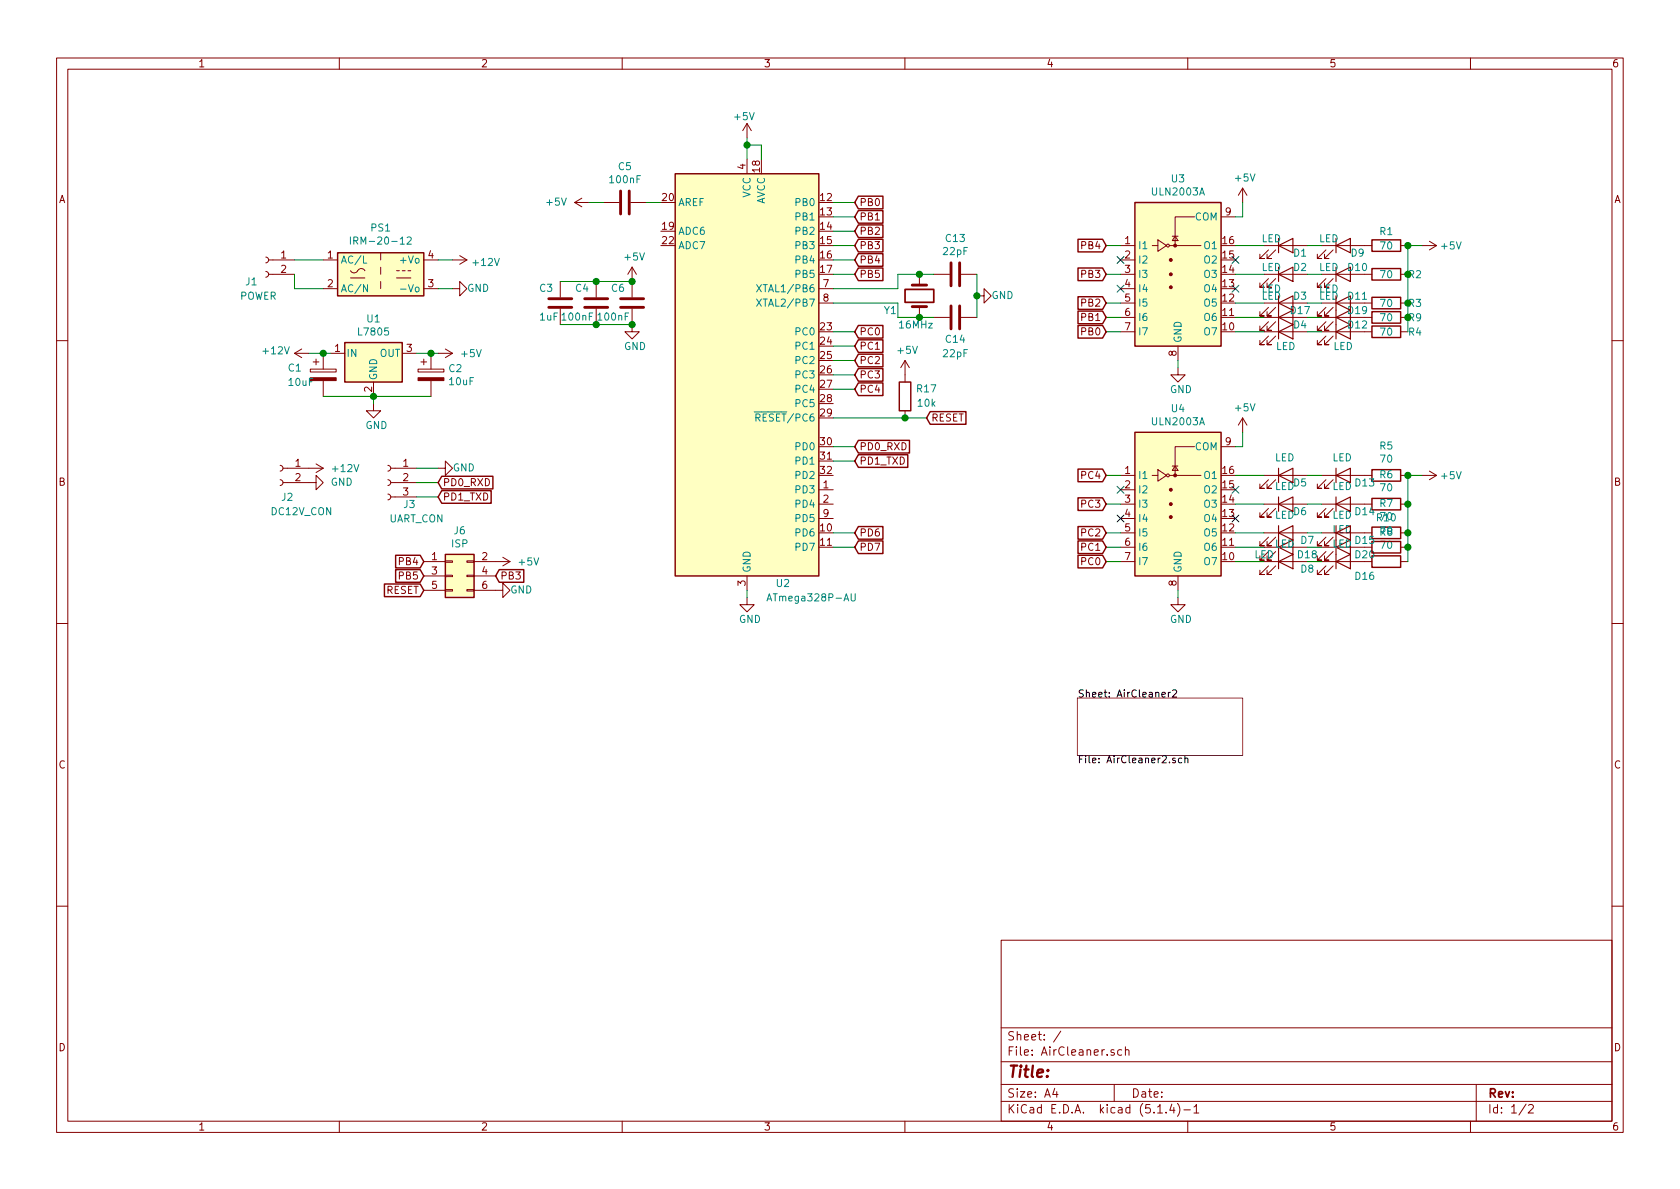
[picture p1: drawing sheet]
EESchema Schematic File Version 4
LIBS:AirCleaner-cache
EELAYER 30 0
EELAYER END
$Descr A4 11693 8268
encoding utf-8
Sheet 1 2
Title ""
Date ""
Rev ""
Comp ""
Comment1 ""
Comment2 ""
Comment3 ""
Comment4 ""
$EndDescr
$Comp
L Transistor_Array:ULN2003A U4
U 1 1
P 8200 3500
F 0 "U4" H 8200 4167 50  0000 C CNN
F 1 "ULN2003A" H 8200 4076 50  0000 C CNN
F 2 "Package_SO:SOIC-16_3.9x9.9mm_P1.27mm" H 8250 2950 50  0001 L CNN
F 3 "http://www.ti.com/lit/ds/symlink/uln2003a.pdf" H 8300 3300 50  0001 C CNN
	1    8200 3500
	1    0    0    -1  
$EndComp
$Comp
L MCU_Microchip_ATmega:ATmega328P-AU U2
U 1 1
P 5200 2600
F 0 "U2" H 5450 1150 50  0000 C CNN
F 1 "ATmega328P-AU" H 5650 1050 50  0000 C CNN
F 2 "Package_QFP:TQFP-32_7x7mm_P0.8mm" H 5200 2600 50  0001 C CIN
F 3 "http://ww1.microchip.com/downloads/en/DeviceDoc/ATmega328_P%20AVR%20MCU%20with%20picoPower%20Technology%20Data%20Sheet%2040001984A.pdf" H 5200 2600 50  0001 C CNN
	1    5200 2600
	1    0    0    -1  
$EndComp
$Comp
L Converter_ACDC:IRM-20-12 PS1
U 1 1
P 2650 1900
F 0 "PS1" H 2650 2225 50  0000 C CNN
F 1 "IRM-20-12" H 2650 2134 50  0000 C CNN
F 2 "Converter_ACDC:Converter_ACDC_MeanWell_IRM-20-xx_THT" H 2650 1600 50  0001 C CNN
F 3 "http://www.meanwell.com/Upload/PDF/IRM-20/IRM-20-SPEC.PDF" H 3050 1550 50  0001 C CNN
	1    2650 1900
	1    0    0    -1  
$EndComp
$Comp
L Device:LED D5
U 1 1
P 8950 3300
F 0 "D5" H 9050 3250 50  0000 C CNN
F 1 "LED" H 8943 3425 50  0000 C CNN
F 2 "LED_SMD:LED_0603_1608Metric_Pad1.05x0.95mm_HandSolder" H 8950 3300 50  0001 C CNN
F 3 "~" H 8950 3300 50  0001 C CNN
	1    8950 3300
	1    0    0    -1  
$EndComp
$Comp
L Device:LED D13
U 1 1
P 9350 3300
F 0 "D13" H 9500 3250 50  0000 C CNN
F 1 "LED" H 9343 3425 50  0000 C CNN
F 2 "LED_SMD:LED_0603_1608Metric_Pad1.05x0.95mm_HandSolder" H 9350 3300 50  0001 C CNN
F 3 "~" H 9350 3300 50  0001 C CNN
	1    9350 3300
	1    0    0    -1  
$EndComp
Wire Wire Line
	9200 3300 9100 3300
$Comp
L Device:LED D6
U 1 1
P 8950 3500
F 0 "D6" H 9050 3450 50  0000 C CNN
F 1 "LED" H 8943 3625 50  0000 C CNN
F 2 "LED_SMD:LED_0603_1608Metric_Pad1.05x0.95mm_HandSolder" H 8950 3500 50  0001 C CNN
F 3 "~" H 8950 3500 50  0001 C CNN
	1    8950 3500
	1    0    0    -1  
$EndComp
$Comp
L Device:LED D14
U 1 1
P 9350 3500
F 0 "D14" H 9500 3450 50  0000 C CNN
F 1 "LED" H 9343 3625 50  0000 C CNN
F 2 "LED_SMD:LED_0603_1608Metric_Pad1.05x0.95mm_HandSolder" H 9350 3500 50  0001 C CNN
F 3 "~" H 9350 3500 50  0001 C CNN
	1    9350 3500
	1    0    0    -1  
$EndComp
Wire Wire Line
	9200 3500 9100 3500
$Comp
L Device:LED D7
U 1 1
P 8950 3700
F 0 "D7" H 9100 3650 50  0000 C CNN
F 1 "LED" H 8943 3825 50  0000 C CNN
F 2 "LED_SMD:LED_0603_1608Metric_Pad1.05x0.95mm_HandSolder" H 8950 3700 50  0001 C CNN
F 3 "~" H 8950 3700 50  0001 C CNN
	1    8950 3700
	1    0    0    -1  
$EndComp
$Comp
L Device:LED D15
U 1 1
P 9350 3700
F 0 "D15" H 9500 3650 50  0000 C CNN
F 1 "LED" H 9343 3825 50  0000 C CNN
F 2 "LED_SMD:LED_0603_1608Metric_Pad1.05x0.95mm_HandSolder" H 9350 3700 50  0001 C CNN
F 3 "~" H 9350 3700 50  0001 C CNN
	1    9350 3700
	1    0    0    -1  
$EndComp
Wire Wire Line
	9200 3700 9100 3700
$Comp
L Device:LED D8
U 1 1
P 8950 3900
F 0 "D8" H 9100 3850 50  0000 C CNN
F 1 "LED" H 8943 4025 50  0000 C CNN
F 2 "LED_SMD:LED_0603_1608Metric_Pad1.05x0.95mm_HandSolder" H 8950 3900 50  0001 C CNN
F 3 "~" H 8950 3900 50  0001 C CNN
	1    8950 3900
	1    0    0    -1  
$EndComp
$Comp
L Device:LED D16
U 1 1
P 9350 3900
F 0 "D16" H 9500 3800 50  0000 C CNN
F 1 "LED" H 9343 4025 50  0000 C CNN
F 2 "LED_SMD:LED_0603_1608Metric_Pad1.05x0.95mm_HandSolder" H 9350 3900 50  0001 C CNN
F 3 "~" H 9350 3900 50  0001 C CNN
	1    9350 3900
	1    0    0    -1  
$EndComp
Wire Wire Line
	9200 3900 9100 3900
Wire Wire Line
	8800 3300 8600 3300
Wire Wire Line
	8600 3500 8800 3500
Wire Wire Line
	8800 3700 8600 3700
Wire Wire Line
	8600 3900 8800 3900
NoConn ~ 8600 3600
NoConn ~ 8600 3400
$Comp
L power:+5V #PWR0101
U 1 1
P 8650 3000
F 0 "#PWR0101" H 8650 2850 50  0001 C CNN
F 1 "+5V" H 8665 3173 50  0000 C CNN
F 2 "" H 8650 3000 50  0001 C CNN
F 3 "" H 8650 3000 50  0001 C CNN
	1    8650 3000
	1    0    0    -1  
$EndComp
$Comp
L power:+5V #PWR0102
U 1 1
P 9900 3300
F 0 "#PWR0102" H 9900 3150 50  0001 C CNN
F 1 "+5V" V 9900 3500 50  0000 C CNN
F 2 "" H 9900 3300 50  0001 C CNN
F 3 "" H 9900 3300 50  0001 C CNN
	1    9900 3300
	0    1    1    0   
$EndComp
$Comp
L Device:LED D1
U 1 1
P 8950 1700
F 0 "D1" H 9050 1650 50  0000 C CNN
F 1 "LED" H 8850 1750 50  0000 C CNN
F 2 "LED_SMD:LED_0603_1608Metric_Pad1.05x0.95mm_HandSolder" H 8950 1700 50  0001 C CNN
F 3 "~" H 8950 1700 50  0001 C CNN
	1    8950 1700
	1    0    0    -1  
$EndComp
$Comp
L Device:LED D9
U 1 1
P 9350 1700
F 0 "D9" H 9450 1650 50  0000 C CNN
F 1 "LED" H 9250 1750 50  0000 C CNN
F 2 "LED_SMD:LED_0603_1608Metric_Pad1.05x0.95mm_HandSolder" H 9350 1700 50  0001 C CNN
F 3 "~" H 9350 1700 50  0001 C CNN
	1    9350 1700
	1    0    0    -1  
$EndComp
Wire Wire Line
	9200 1700 9100 1700
$Comp
L Device:LED D2
U 1 1
P 8950 1900
F 0 "D2" H 9050 1950 50  0000 C CNN
F 1 "LED" H 8850 1950 50  0000 C CNN
F 2 "LED_SMD:LED_0603_1608Metric_Pad1.05x0.95mm_HandSolder" H 8950 1900 50  0001 C CNN
F 3 "~" H 8950 1900 50  0001 C CNN
	1    8950 1900
	1    0    0    -1  
$EndComp
$Comp
L Device:LED D10
U 1 1
P 9350 1900
F 0 "D10" H 9450 1950 50  0000 C CNN
F 1 "LED" H 9250 1950 50  0000 C CNN
F 2 "LED_SMD:LED_0603_1608Metric_Pad1.05x0.95mm_HandSolder" H 9350 1900 50  0001 C CNN
F 3 "~" H 9350 1900 50  0001 C CNN
	1    9350 1900
	1    0    0    -1  
$EndComp
Wire Wire Line
	9200 1900 9100 1900
$Comp
L Device:LED D3
U 1 1
P 8950 2100
F 0 "D3" H 9050 2150 50  0000 C CNN
F 1 "LED" H 8850 2200 50  0000 C CNN
F 2 "LED_SMD:LED_0603_1608Metric_Pad1.05x0.95mm_HandSolder" H 8950 2100 50  0001 C CNN
F 3 "~" H 8950 2100 50  0001 C CNN
	1    8950 2100
	1    0    0    -1  
$EndComp
$Comp
L Device:LED D11
U 1 1
P 9350 2100
F 0 "D11" H 9450 2150 50  0000 C CNN
F 1 "LED" H 9250 2200 50  0000 C CNN
F 2 "LED_SMD:LED_0603_1608Metric_Pad1.05x0.95mm_HandSolder" H 9350 2100 50  0001 C CNN
F 3 "~" H 9350 2100 50  0001 C CNN
	1    9350 2100
	1    0    0    -1  
$EndComp
Wire Wire Line
	9200 2100 9100 2100
$Comp
L Device:LED D4
U 1 1
P 8950 2300
F 0 "D4" H 9050 2350 50  0000 C CNN
F 1 "LED" H 8950 2200 50  0000 C CNN
F 2 "LED_SMD:LED_0603_1608Metric_Pad1.05x0.95mm_HandSolder" H 8950 2300 50  0001 C CNN
F 3 "~" H 8950 2300 50  0001 C CNN
	1    8950 2300
	1    0    0    -1  
$EndComp
$Comp
L Device:LED D12
U 1 1
P 9350 2300
F 0 "D12" H 9450 2350 50  0000 C CNN
F 1 "LED" H 9350 2200 50  0000 C CNN
F 2 "LED_SMD:LED_0603_1608Metric_Pad1.05x0.95mm_HandSolder" H 9350 2300 50  0001 C CNN
F 3 "~" H 9350 2300 50  0001 C CNN
	1    9350 2300
	1    0    0    -1  
$EndComp
Wire Wire Line
	9200 2300 9100 2300
Wire Wire Line
	8800 1700 8600 1700
Wire Wire Line
	8600 1900 8800 1900
Wire Wire Line
	8800 2100 8600 2100
Wire Wire Line
	8600 2300 8800 2300
NoConn ~ 8600 2000
NoConn ~ 8600 1800
$Comp
L power:+5V #PWR0103
U 1 1
P 8650 1400
F 0 "#PWR0103" H 8650 1250 50  0001 C CNN
F 1 "+5V" H 8665 1573 50  0000 C CNN
F 2 "" H 8650 1400 50  0001 C CNN
F 3 "" H 8650 1400 50  0001 C CNN
	1    8650 1400
	1    0    0    -1  
$EndComp
$Comp
L power:+5V #PWR0104
U 1 1
P 9900 1700
F 0 "#PWR0104" H 9900 1550 50  0001 C CNN
F 1 "+5V" V 9900 1900 50  0000 C CNN
F 2 "" H 9900 1700 50  0001 C CNN
F 3 "" H 9900 1700 50  0001 C CNN
	1    9900 1700
	0    1    1    0   
$EndComp
$Comp
L Connector:Conn_01x02_Female J1
U 1 1
P 1850 1800
F 0 "J1" H 1950 1650 50  0000 C CNN
F 1 "POWER" H 1900 1550 50  0000 C CNN
F 2 "JYment_LIB:Connector_BR-950C_2P" H 1850 1800 50  0001 C CNN
F 3 "~" H 1850 1800 50  0001 C CNN
	1    1850 1800
	-1   0    0    -1  
$EndComp
Wire Wire Line
	2250 1800 2050 1800
Wire Wire Line
	2050 1900 2050 2000
Wire Wire Line
	2050 2000 2250 2000
Wire Wire Line
	3150 1800 3050 1800
$Comp
L power:GND #PWR0105
U 1 1
P 3150 2000
F 0 "#PWR0105" H 3150 1750 50  0001 C CNN
F 1 "GND" V 3150 1900 50  0000 R CNN
F 2 "" H 3150 2000 50  0001 C CNN
F 3 "" H 3150 2000 50  0001 C CNN
	1    3150 2000
	0    -1   -1   0   
$EndComp
Wire Wire Line
	3150 2000 3050 2000
$Comp
L power:+5V #PWR0106
U 1 1
P 5200 950
F 0 "#PWR0106" H 5200 800 50  0001 C CNN
F 1 "+5V" H 5100 1100 50  0000 L CNN
F 2 "" H 5200 950 50  0001 C CNN
F 3 "" H 5200 950 50  0001 C CNN
	1    5200 950 
	1    0    0    -1  
$EndComp
Wire Wire Line
	5200 1100 5200 1000
Wire Wire Line
	5300 1100 5300 1000
Wire Wire Line
	5300 1000 5200 1000
Connection ~ 5200 1000
Wire Wire Line
	5200 1000 5200 950 
$Comp
L power:GND #PWR0107
U 1 1
P 5200 4150
F 0 "#PWR0107" H 5200 3900 50  0001 C CNN
F 1 "GND" H 5300 4000 50  0000 R CNN
F 2 "" H 5200 4150 50  0001 C CNN
F 3 "" H 5200 4150 50  0001 C CNN
	1    5200 4150
	1    0    0    -1  
$EndComp
$Comp
L power:GND #PWR0108
U 1 1
P 8200 4150
F 0 "#PWR0108" H 8200 3900 50  0001 C CNN
F 1 "GND" H 8300 4000 50  0000 R CNN
F 2 "" H 8200 4150 50  0001 C CNN
F 3 "" H 8200 4150 50  0001 C CNN
	1    8200 4150
	1    0    0    -1  
$EndComp
$Comp
L power:GND #PWR0109
U 1 1
P 8200 2550
F 0 "#PWR0109" H 8200 2300 50  0001 C CNN
F 1 "GND" H 8300 2400 50  0000 R CNN
F 2 "" H 8200 2550 50  0001 C CNN
F 3 "" H 8200 2550 50  0001 C CNN
	1    8200 2550
	1    0    0    -1  
$EndComp
Wire Wire Line
	8200 2550 8200 2500
Wire Wire Line
	8200 4100 8200 4150
Wire Wire Line
	5200 4150 5200 4100
Text GLabel 5950 1400 2    50   Input ~ 0
PB0
Text GLabel 5950 1500 2    50   Input ~ 0
PB1
Text GLabel 5950 1600 2    50   Input ~ 0
PB2
Text GLabel 5950 1700 2    50   Input ~ 0
PB3
Text GLabel 5950 1800 2    50   Input ~ 0
PB4
Text GLabel 5950 1900 2    50   Input ~ 0
PB5
Text GLabel 5950 3700 2    50   Input ~ 0
PD6
Text GLabel 5950 3800 2    50   Input ~ 0
PD7
Wire Wire Line
	5950 1400 5800 1400
Wire Wire Line
	5800 1500 5950 1500
Wire Wire Line
	5950 1600 5800 1600
Wire Wire Line
	5800 1700 5950 1700
Wire Wire Line
	5950 1800 5800 1800
Wire Wire Line
	5800 1900 5950 1900
Wire Wire Line
	5950 3700 5800 3700
Wire Wire Line
	5800 3800 5950 3800
Text GLabel 7700 2300 0    50   Input ~ 0
PB0
Text GLabel 7700 2200 0    50   Input ~ 0
PB1
Text GLabel 7700 2100 0    50   Input ~ 0
PB2
Text GLabel 7700 1900 0    50   Input ~ 0
PB3
Text GLabel 7700 1700 0    50   Input ~ 0
PB4
Text GLabel 7700 3300 0    50   Input ~ 0
PC4
Text GLabel 7700 3500 0    50   Input ~ 0
PC3
Text GLabel 7700 3700 0    50   Input ~ 0
PC2
Wire Wire Line
	7700 1700 7800 1700
Wire Wire Line
	7800 1900 7700 1900
Wire Wire Line
	7700 2100 7800 2100
Wire Wire Line
	7800 2200 7700 2200
Wire Wire Line
	7800 3300 7700 3300
Wire Wire Line
	7700 3500 7800 3500
Wire Wire Line
	7800 3700 7700 3700
Wire Wire Line
	7700 3900 7800 3900
NoConn ~ 7800 3600
NoConn ~ 7800 3400
NoConn ~ 7800 2000
NoConn ~ 7800 1800
$Comp
L Device:C C5
U 1 1
P 4350 1400
F 0 "C5" V 4098 1400 50  0000 C CNN
F 1 "100nF" V 4189 1400 50  0000 C CNN
F 2 "Capacitor_SMD:C_0603_1608Metric_Pad1.05x0.95mm_HandSolder" H 4388 1250 50  0001 C CNN
F 3 "~" H 4350 1400 50  0001 C CNN
	1    4350 1400
	0    1    1    0   
$EndComp
$Comp
L power:+5V #PWR0110
U 1 1
P 4100 1400
F 0 "#PWR0110" H 4100 1250 50  0001 C CNN
F 1 "+5V" V 4100 1550 50  0000 L CNN
F 2 "" H 4100 1400 50  0001 C CNN
F 3 "" H 4100 1400 50  0001 C CNN
	1    4100 1400
	0    -1   -1   0   
$EndComp
Wire Wire Line
	4200 1400 4100 1400
Wire Wire Line
	4500 1400 4600 1400
$Comp
L Device:C C3
U 1 1
P 3900 2100
F 0 "C3" H 4050 2000 50  0000 R CNN
F 1 "1uF" H 4050 2200 50  0000 R CNN
F 2 "Capacitor_SMD:C_0603_1608Metric_Pad1.05x0.95mm_HandSolder" H 3938 1950 50  0001 C CNN
F 3 "~" H 3900 2100 50  0001 C CNN
	1    3900 2100
	-1   0    0    1   
$EndComp
$Comp
L Device:C C6
U 1 1
P 4400 2100
F 0 "C6" H 4550 2000 50  0000 R CNN
F 1 "100nF" H 4650 2200 50  0000 R CNN
F 2 "Capacitor_SMD:C_0603_1608Metric_Pad1.05x0.95mm_HandSolder" H 4438 1950 50  0001 C CNN
F 3 "~" H 4400 2100 50  0001 C CNN
	1    4400 2100
	-1   0    0    1   
$EndComp
$Comp
L power:+5V #PWR0111
U 1 1
P 4400 1950
F 0 "#PWR0111" H 4400 1800 50  0001 C CNN
F 1 "+5V" H 4415 2123 50  0000 C CNN
F 2 "" H 4400 1950 50  0001 C CNN
F 3 "" H 4400 1950 50  0001 C CNN
	1    4400 1950
	1    0    0    -1  
$EndComp
$Comp
L power:GND #PWR0112
U 1 1
P 4400 2250
F 0 "#PWR0112" H 4400 2000 50  0001 C CNN
F 1 "GND" H 4500 2100 50  0000 R CNN
F 2 "" H 4400 2250 50  0001 C CNN
F 3 "" H 4400 2250 50  0001 C CNN
	1    4400 2250
	1    0    0    -1  
$EndComp
Wire Wire Line
	4400 1950 4150 1950
Connection ~ 4400 1950
Wire Wire Line
	4150 2250 4400 2250
Connection ~ 4400 2250
$Comp
L Device:C C4
U 1 1
P 4150 2100
F 0 "C4" H 4300 2000 50  0000 R CNN
F 1 "100nF" H 4400 2200 50  0000 R CNN
F 2 "Capacitor_SMD:C_0603_1608Metric_Pad1.05x0.95mm_HandSolder" H 4188 1950 50  0001 C CNN
F 3 "~" H 4150 2100 50  0001 C CNN
	1    4150 2100
	-1   0    0    1   
$EndComp
Wire Wire Line
	3900 1950 4150 1950
Connection ~ 4150 1950
Wire Wire Line
	4150 2250 3900 2250
Connection ~ 4150 2250
Wire Wire Line
	8650 3000 8650 3100
Wire Wire Line
	8650 3100 8600 3100
Wire Wire Line
	8650 1400 8650 1500
Wire Wire Line
	8650 1500 8600 1500
Text GLabel 5950 3100 2    50   Input ~ 0
PD0_RXD
Text GLabel 5950 3200 2    50   Input ~ 0
PD1_TXD
Wire Wire Line
	5950 3200 5800 3200
Wire Wire Line
	5800 3100 5950 3100
$Comp
L power:+12V #PWR0113
U 1 1
P 3150 1800
F 0 "#PWR0113" H 3150 1650 50  0001 C CNN
F 1 "+12V" V 3165 1928 50  0000 L CNN
F 2 "" H 3150 1800 50  0001 C CNN
F 3 "" H 3150 1800 50  0001 C CNN
	1    3150 1800
	0    1    1    0   
$EndComp
$Comp
L Regulator_Linear:L7805 U1
U 1 1
P 2600 2450
F 0 "U1" H 2600 2692 50  0000 C CNN
F 1 "L7805" H 2600 2601 50  0000 C CNN
F 2 "K_LIB_EXT:DPAK" H 2625 2300 50  0001 L CIN
F 3 "http://www.st.com/content/ccc/resource/technical/document/datasheet/41/4f/b3/b0/12/d4/47/88/CD00000444.pdf/files/CD00000444.pdf/jcr:content/translations/en.CD00000444.pdf" H 2600 2400 50  0001 C CNN
	1    2600 2450
	1    0    0    -1  
$EndComp
$Comp
L power:+12V #PWR0114
U 1 1
P 2150 2450
F 0 "#PWR0114" H 2150 2300 50  0001 C CNN
F 1 "+12V" V 2165 2578 50  0000 L CNN
F 2 "" H 2150 2450 50  0001 C CNN
F 3 "" H 2150 2450 50  0001 C CNN
	1    2150 2450
	0    -1   -1   0   
$EndComp
Wire Wire Line
	2300 2450 2250 2450
$Comp
L power:GND #PWR0115
U 1 1
P 2600 2800
F 0 "#PWR0115" H 2600 2550 50  0001 C CNN
F 1 "GND" H 2700 2650 50  0000 R CNN
F 2 "" H 2600 2800 50  0001 C CNN
F 3 "" H 2600 2800 50  0001 C CNN
	1    2600 2800
	1    0    0    -1  
$EndComp
Wire Wire Line
	2600 2800 2600 2750
$Comp
L power:+5V #PWR0116
U 1 1
P 3050 2450
F 0 "#PWR0116" H 3050 2300 50  0001 C CNN
F 1 "+5V" V 3050 2600 50  0000 L CNN
F 2 "" H 3050 2450 50  0001 C CNN
F 3 "" H 3050 2450 50  0001 C CNN
	1    3050 2450
	0    1    1    0   
$EndComp
Wire Wire Line
	2900 2450 3000 2450
$Comp
L Device:CP C1
U 1 1
P 2250 2600
F 0 "C1" H 2000 2650 50  0000 L CNN
F 1 "10uF" H 2000 2550 50  0000 L CNN
F 2 "Capacitor_SMD:C_1206_3216Metric_Pad1.42x1.75mm_HandSolder" H 2288 2450 50  0001 C CNN
F 3 "~" H 2250 2600 50  0001 C CNN
	1    2250 2600
	1    0    0    -1  
$EndComp
Connection ~ 2250 2450
Wire Wire Line
	2250 2450 2150 2450
$Comp
L Device:CP C2
U 1 1
P 3000 2600
F 0 "C2" H 3118 2646 50  0000 L CNN
F 1 "10uF" H 3118 2555 50  0000 L CNN
F 2 "Capacitor_SMD:C_1206_3216Metric_Pad1.42x1.75mm_HandSolder" H 3038 2450 50  0001 C CNN
F 3 "~" H 3000 2600 50  0001 C CNN
	1    3000 2600
	1    0    0    -1  
$EndComp
Connection ~ 3000 2450
Wire Wire Line
	3000 2450 3050 2450
Wire Wire Line
	2250 2750 2600 2750
Connection ~ 2600 2750
Wire Wire Line
	2600 2750 3000 2750
$Comp
L Connector:Conn_01x03_Female J3
U 1 1
P 2700 3350
F 0 "J3" H 2550 3200 50  0000 C CNN
F 1 "UART_CON" H 2500 3100 50  0000 C CNN
F 2 "Connector_Molex:Molex_SPOX_5267-03A_1x03_P2.50mm_Vertical" H 2700 3350 50  0001 C CNN
F 3 "~" H 2700 3350 50  0001 C CNN
	1    2700 3350
	-1   0    0    -1  
$EndComp
$Comp
L power:GND #PWR0117
U 1 1
P 3050 3250
F 0 "#PWR0117" H 3050 3000 50  0001 C CNN
F 1 "GND" V 3050 3150 50  0000 R CNN
F 2 "" H 3050 3250 50  0001 C CNN
F 3 "" H 3050 3250 50  0001 C CNN
	1    3050 3250
	0    -1   -1   0   
$EndComp
Text GLabel 3050 3450 2    50   Input ~ 0
PD1_TXD
Text GLabel 3050 3350 2    50   Input ~ 0
PD0_RXD
Wire Wire Line
	3050 3250 2900 3250
Wire Wire Line
	2900 3350 3050 3350
Wire Wire Line
	2900 3450 3050 3450
Text GLabel 5950 2300 2    50   Input ~ 0
PC0
Wire Wire Line
	5800 2300 5950 2300
$Comp
L Connector:Conn_01x02_Female J2
U 1 1
P 1950 3250
F 0 "J2" H 1900 3050 50  0000 C CNN
F 1 "DC12V_CON" H 1800 2950 50  0000 C CNN
F 2 "Connector_Molex:Molex_SPOX_5267-02A_1x02_P2.50mm_Vertical" H 1950 3250 50  0001 C CNN
F 3 "~" H 1950 3250 50  0001 C CNN
	1    1950 3250
	-1   0    0    -1  
$EndComp
$Comp
L power:+12V #PWR0118
U 1 1
P 2150 3250
F 0 "#PWR0118" H 2150 3100 50  0001 C CNN
F 1 "+12V" V 2150 3400 50  0000 L CNN
F 2 "" H 2150 3250 50  0001 C CNN
F 3 "" H 2150 3250 50  0001 C CNN
	1    2150 3250
	0    1    1    0   
$EndComp
$Comp
L power:GND #PWR0119
U 1 1
P 2150 3350
F 0 "#PWR0119" H 2150 3100 50  0001 C CNN
F 1 "GND" V 2150 3200 50  0000 R CNN
F 2 "" H 2150 3350 50  0001 C CNN
F 3 "" H 2150 3350 50  0001 C CNN
	1    2150 3350
	0    -1   -1   0   
$EndComp
$Comp
L Device:R R1
U 1 1
P 9650 1700
F 0 "R1" V 9550 1700 50  0000 C CNN
F 1 "70" V 9650 1700 50  0000 C CNN
F 2 "Resistor_SMD:R_0603_1608Metric_Pad1.05x0.95mm_HandSolder" V 9580 1700 50  0001 C CNN
F 3 "~" H 9650 1700 50  0001 C CNN
	1    9650 1700
	0    1    1    0   
$EndComp
$Comp
L Device:R R2
U 1 1
P 9650 1900
F 0 "R2" V 9650 2100 50  0000 C CNN
F 1 "70" V 9650 1900 50  0000 C CNN
F 2 "Resistor_SMD:R_0603_1608Metric_Pad1.05x0.95mm_HandSolder" V 9580 1900 50  0001 C CNN
F 3 "~" H 9650 1900 50  0001 C CNN
	1    9650 1900
	0    1    1    0   
$EndComp
$Comp
L Device:R R3
U 1 1
P 9650 2100
F 0 "R3" V 9650 2300 50  0000 C CNN
F 1 "70" V 9650 2100 50  0000 C CNN
F 2 "Resistor_SMD:R_0603_1608Metric_Pad1.05x0.95mm_HandSolder" V 9580 2100 50  0001 C CNN
F 3 "~" H 9650 2100 50  0001 C CNN
	1    9650 2100
	0    1    1    0   
$EndComp
$Comp
L Device:R R4
U 1 1
P 9650 2300
F 0 "R4" V 9650 2500 50  0000 C CNN
F 1 "70" V 9650 2300 50  0000 C CNN
F 2 "Resistor_SMD:R_0603_1608Metric_Pad1.05x0.95mm_HandSolder" V 9580 2300 50  0001 C CNN
F 3 "~" H 9650 2300 50  0001 C CNN
	1    9650 2300
	0    1    1    0   
$EndComp
$Comp
L Device:R R5
U 1 1
P 9650 3300
F 0 "R5" V 9443 3300 50  0000 C CNN
F 1 "70" V 9534 3300 50  0000 C CNN
F 2 "Resistor_SMD:R_0603_1608Metric_Pad1.05x0.95mm_HandSolder" V 9580 3300 50  0001 C CNN
F 3 "~" H 9650 3300 50  0001 C CNN
	1    9650 3300
	0    1    1    0   
$EndComp
$Comp
L Device:R R6
U 1 1
P 9650 3500
F 0 "R6" V 9443 3500 50  0000 C CNN
F 1 "70" V 9534 3500 50  0000 C CNN
F 2 "Resistor_SMD:R_0603_1608Metric_Pad1.05x0.95mm_HandSolder" V 9580 3500 50  0001 C CNN
F 3 "~" H 9650 3500 50  0001 C CNN
	1    9650 3500
	0    1    1    0   
$EndComp
$Comp
L Device:R R7
U 1 1
P 9650 3700
F 0 "R7" V 9443 3700 50  0000 C CNN
F 1 "70" V 9534 3700 50  0000 C CNN
F 2 "Resistor_SMD:R_0603_1608Metric_Pad1.05x0.95mm_HandSolder" V 9580 3700 50  0001 C CNN
F 3 "~" H 9650 3700 50  0001 C CNN
	1    9650 3700
	0    1    1    0   
$EndComp
$Comp
L Device:R R8
U 1 1
P 9650 3900
F 0 "R8" V 9443 3900 50  0000 C CNN
F 1 "70" V 9534 3900 50  0000 C CNN
F 2 "Resistor_SMD:R_0603_1608Metric_Pad1.05x0.95mm_HandSolder" V 9580 3900 50  0001 C CNN
F 3 "~" H 9650 3900 50  0001 C CNN
	1    9650 3900
	0    1    1    0   
$EndComp
Wire Wire Line
	9900 1700 9800 1700
Wire Wire Line
	9800 1700 9800 1900
Connection ~ 9800 1700
Connection ~ 9800 1900
Wire Wire Line
	9800 1900 9800 2100
Connection ~ 9800 2100
Wire Wire Line
	9800 2100 9800 2200
Wire Wire Line
	9900 3300 9800 3300
Wire Wire Line
	9800 3300 9800 3500
Connection ~ 9800 3300
Connection ~ 9800 3500
Wire Wire Line
	9800 3500 9800 3700
$Sheet
S 7500 4850 1150 400 
U 5DB0C88B
F0 "AirCleaner2" 50
F1 "AirCleaner2.sch" 50
$EndSheet
$Comp
L Device:LED D17
U 1 1
P 8950 2200
F 0 "D17" H 9050 2250 50  0000 C CNN
F 1 "LED" H 8850 2350 50  0000 C CNN
F 2 "LED_SMD:LED_0603_1608Metric_Pad1.05x0.95mm_HandSolder" H 8950 2200 50  0001 C CNN
F 3 "~" H 8950 2200 50  0001 C CNN
	1    8950 2200
	1    0    0    -1  
$EndComp
$Comp
L Device:LED D19
U 1 1
P 9350 2200
F 0 "D19" H 9450 2250 50  0000 C CNN
F 1 "LED" H 9250 2350 50  0000 C CNN
F 2 "LED_SMD:LED_0603_1608Metric_Pad1.05x0.95mm_HandSolder" H 9350 2200 50  0001 C CNN
F 3 "~" H 9350 2200 50  0001 C CNN
	1    9350 2200
	1    0    0    -1  
$EndComp
Wire Wire Line
	9200 2200 9100 2200
$Comp
L Device:R R9
U 1 1
P 9650 2200
F 0 "R9" V 9650 2400 50  0000 C CNN
F 1 "70" V 9650 2200 50  0000 C CNN
F 2 "Resistor_SMD:R_0603_1608Metric_Pad1.05x0.95mm_HandSolder" V 9580 2200 50  0001 C CNN
F 3 "~" H 9650 2200 50  0001 C CNN
	1    9650 2200
	0    1    1    0   
$EndComp
Connection ~ 9800 2200
Wire Wire Line
	9800 2200 9800 2300
Wire Wire Line
	8800 2200 8600 2200
$Comp
L Transistor_Array:ULN2003A U3
U 1 1
P 8200 1900
F 0 "U3" H 8200 2567 50  0000 C CNN
F 1 "ULN2003A" H 8200 2476 50  0000 C CNN
F 2 "Package_SO:SOIC-16_3.9x9.9mm_P1.27mm" H 8250 1350 50  0001 L CNN
F 3 "http://www.ti.com/lit/ds/symlink/uln2003a.pdf" H 8300 1700 50  0001 C CNN
	1    8200 1900
	1    0    0    -1  
$EndComp
Wire Wire Line
	7800 2300 7700 2300
Text GLabel 7700 3900 0    50   Input ~ 0
PC0
Wire Wire Line
	7700 3800 7800 3800
Text GLabel 5950 2400 2    50   Input ~ 0
PC1
Wire Wire Line
	5950 2400 5800 2400
Text GLabel 7700 3800 0    50   Input ~ 0
PC1
$Comp
L Device:LED D18
U 1 1
P 8950 3800
F 0 "D18" H 9100 3750 50  0000 C CNN
F 1 "LED" H 8800 3750 50  0000 C CNN
F 2 "LED_SMD:LED_0603_1608Metric_Pad1.05x0.95mm_HandSolder" H 8950 3800 50  0001 C CNN
F 3 "~" H 8950 3800 50  0001 C CNN
	1    8950 3800
	1    0    0    -1  
$EndComp
$Comp
L Device:LED D20
U 1 1
P 9350 3800
F 0 "D20" H 9500 3750 50  0000 C CNN
F 1 "LED" H 9343 3925 50  0000 C CNN
F 2 "LED_SMD:LED_0603_1608Metric_Pad1.05x0.95mm_HandSolder" H 9350 3800 50  0001 C CNN
F 3 "~" H 9350 3800 50  0001 C CNN
	1    9350 3800
	1    0    0    -1  
$EndComp
Wire Wire Line
	9200 3800 9100 3800
$Comp
L Device:R R10
U 1 1
P 9650 3800
F 0 "R10" V 9443 3800 50  0000 C CNN
F 1 "70" V 9534 3800 50  0000 C CNN
F 2 "Resistor_SMD:R_0603_1608Metric_Pad1.05x0.95mm_HandSolder" V 9580 3800 50  0001 C CNN
F 3 "~" H 9650 3800 50  0001 C CNN
	1    9650 3800
	0    1    1    0   
$EndComp
Wire Wire Line
	8800 3800 8600 3800
$Comp
L Device:C C13
U 1 1
P 6650 1900
F 0 "C13" V 6398 1900 50  0000 C CNN
F 1 "22pF" V 6489 1900 50  0000 C CNN
F 2 "Capacitor_SMD:C_0603_1608Metric_Pad1.05x0.95mm_HandSolder" H 6688 1750 50  0001 C CNN
F 3 "~" H 6650 1900 50  0001 C CNN
	1    6650 1900
	0    1    1    0   
$EndComp
$Comp
L Device:C C14
U 1 1
P 6650 2200
F 0 "C14" V 6800 2200 50  0000 C CNN
F 1 "22pF" V 6900 2200 50  0000 C CNN
F 2 "Capacitor_SMD:C_0603_1608Metric_Pad1.05x0.95mm_HandSolder" H 6688 2050 50  0001 C CNN
F 3 "~" H 6650 2200 50  0001 C CNN
	1    6650 2200
	0    1    1    0   
$EndComp
$Comp
L Device:Crystal Y1
U 1 1
P 6400 2050
F 0 "Y1" V 6500 1800 50  0000 L CNN
F 1 "16MHz" V 6600 1900 50  0000 L CNN
F 2 "Crystal:Crystal_SMD_HC49-SD" H 6400 2050 50  0001 C CNN
F 3 "~" H 6400 2050 50  0001 C CNN
	1    6400 2050
	0    1    1    0   
$EndComp
Wire Wire Line
	6250 2000 6250 1900
Wire Wire Line
	6250 1900 6400 1900
Wire Wire Line
	5800 2000 6250 2000
Wire Wire Line
	5800 2100 6250 2100
Wire Wire Line
	6250 2100 6250 2200
Wire Wire Line
	6250 2200 6400 2200
Wire Wire Line
	6500 1900 6400 1900
Connection ~ 6400 1900
Wire Wire Line
	6500 2200 6400 2200
Connection ~ 6400 2200
$Comp
L power:GND #PWR0131
U 1 1
P 6800 2050
F 0 "#PWR0131" H 6800 1800 50  0001 C CNN
F 1 "GND" V 6800 1950 50  0000 R CNN
F 2 "" H 6800 2050 50  0001 C CNN
F 3 "" H 6800 2050 50  0001 C CNN
	1    6800 2050
	0    -1   -1   0   
$EndComp
Wire Wire Line
	6800 2050 6800 2200
Wire Wire Line
	6800 2050 6800 1900
Connection ~ 6800 2050
Text GLabel 5950 2500 2    50   Input ~ 0
PC2
Text GLabel 5950 2600 2    50   Input ~ 0
PC3
Wire Wire Line
	5800 2600 5950 2600
Wire Wire Line
	5950 2500 5800 2500
Text GLabel 5950 2700 2    50   Input ~ 0
PC4
Wire Wire Line
	5800 2700 5950 2700
Wire Wire Line
	9800 3900 9800 3800
Connection ~ 9800 3700
Connection ~ 9800 3800
Wire Wire Line
	9800 3800 9800 3700
$Comp
L Connector_Generic:Conn_02x03_Odd_Even J6
U 1 1
P 3150 4000
F 0 "J6" H 3200 4317 50  0000 C CNN
F 1 "ISP" H 3200 4226 50  0000 C CNN
F 2 "Connector_PinHeader_2.54mm:PinHeader_2x03_P2.54mm_Vertical" H 3150 4000 50  0001 C CNN
F 3 "~" H 3150 4000 50  0001 C CNN
	1    3150 4000
	1    0    0    -1  
$EndComp
$Comp
L power:+5V #PWR0147
U 1 1
P 3450 3900
F 0 "#PWR0147" H 3450 3750 50  0001 C CNN
F 1 "+5V" V 3450 4050 50  0000 L CNN
F 2 "" H 3450 3900 50  0001 C CNN
F 3 "" H 3450 3900 50  0001 C CNN
	1    3450 3900
	0    1    1    0   
$EndComp
$Comp
L power:GND #PWR0148
U 1 1
P 3450 4100
F 0 "#PWR0148" H 3450 3850 50  0001 C CNN
F 1 "GND" V 3450 4000 50  0000 R CNN
F 2 "" H 3450 4100 50  0001 C CNN
F 3 "" H 3450 4100 50  0001 C CNN
	1    3450 4100
	0    -1   -1   0   
$EndComp
Text GLabel 2950 4000 0    50   Input ~ 0
PB5
Text GLabel 2950 3900 0    50   Input ~ 0
PB4
Text GLabel 6450 2900 2    50   Input ~ 0
RESET
$Comp
L Device:R R17
U 1 1
P 6300 2750
F 0 "R17" H 6150 2700 50  0000 C CNN
F 1 "10k" H 6150 2800 50  0000 C CNN
F 2 "Resistor_SMD:R_0603_1608Metric_Pad1.05x0.95mm_HandSolder" V 6230 2750 50  0001 C CNN
F 3 "~" H 6300 2750 50  0001 C CNN
	1    6300 2750
	-1   0    0    1   
$EndComp
Wire Wire Line
	6300 2900 6450 2900
Wire Wire Line
	6300 2900 5800 2900
Connection ~ 6300 2900
$Comp
L power:+5V #PWR0149
U 1 1
P 6300 2600
F 0 "#PWR0149" H 6300 2450 50  0001 C CNN
F 1 "+5V" H 6315 2773 50  0000 C CNN
F 2 "" H 6300 2600 50  0001 C CNN
F 3 "" H 6300 2600 50  0001 C CNN
	1    6300 2600
	1    0    0    -1  
$EndComp
Text GLabel 2950 4100 0    50   Input ~ 0
RESET
Text GLabel 3450 4000 2    50   Input ~ 0
PB3
$EndSCHEMATC
